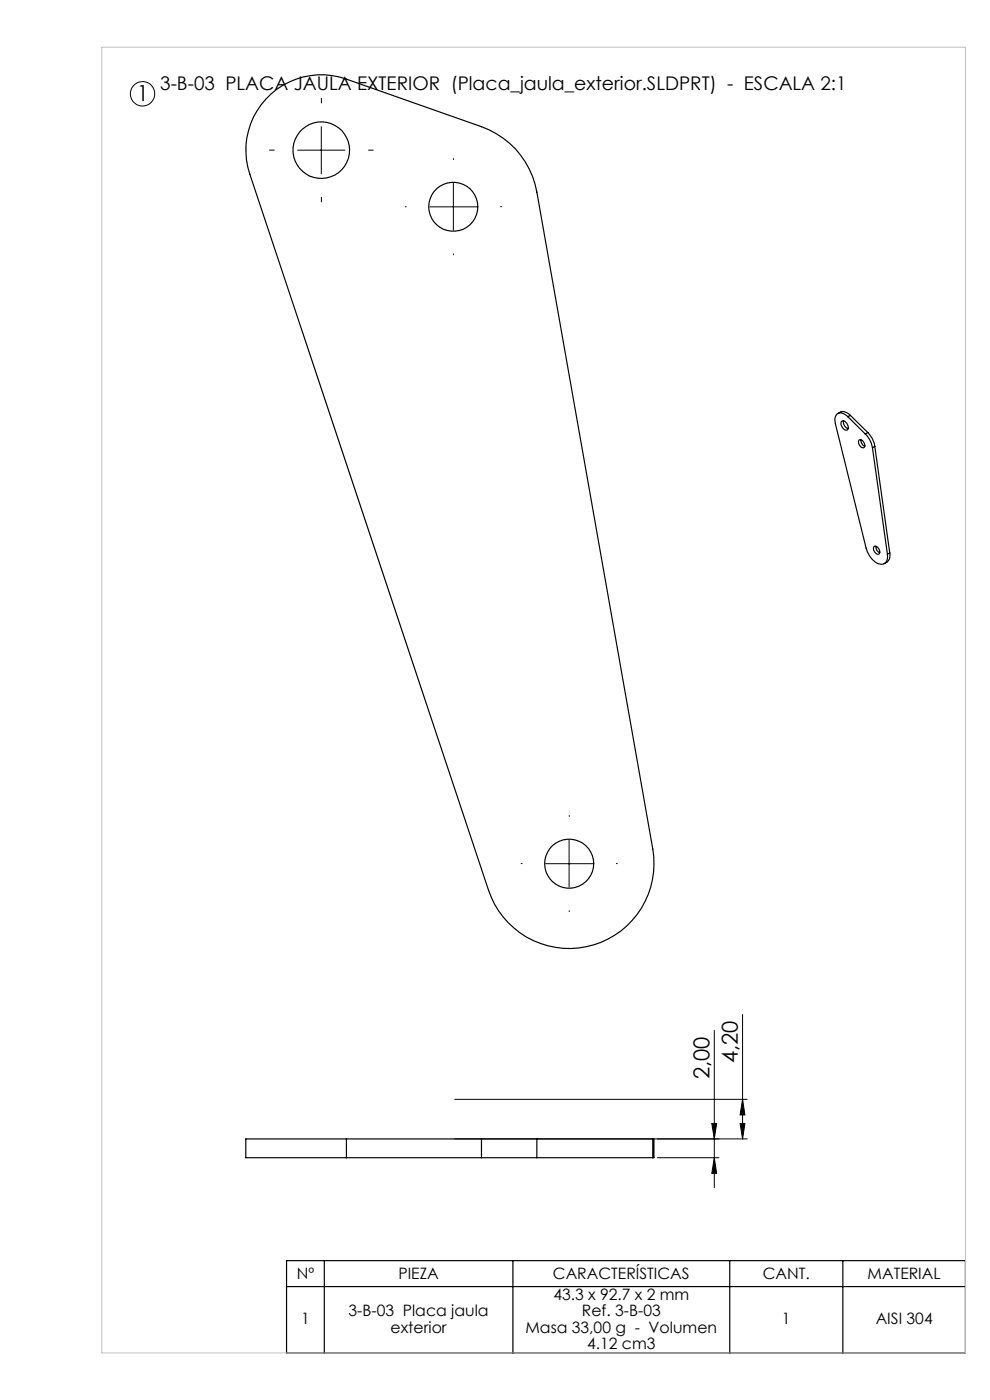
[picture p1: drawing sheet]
<svg xmlns="http://www.w3.org/2000/svg" width="210mm" height="297mm" viewBox="0 0 210 297" stroke-linecap="round" stroke-linejoin="round" font-family="sans-serif">
<g fill="none" stroke="#000" stroke-width=".21">
<path d="M63.1 31.9h10.1M68.2 26.9v10M96.2 38.9v10M91.2 43.9h9.9M120.7 178.2v10M115.7 183.2h10M151.5 218.6v33.4M157.5 215.2v26.4M96.4 233.2h62.1M151 238.3h1l-.5 3.3zM157 238.3h1l-.5 3.3zM157.5 233.2l.5 3.3h-1z"/>
<path d="M96.4 241.6h62.1M139.5 245.6h13M151.5 245.6l.5 3.3h-1z"/>
<circle cx="30.2" cy="19.9" r="2.59"/>
</g>
<g fill="none" stroke="#000" stroke-width=".25">
<path d="M56.4 21a15.9 15.9 0 0 1 17.1-4.2l28.6 10.1a17.9 17.9 0 0 1 11.8 13.8l24.6 139.4a18 18 0 0 1-13.3 20.6 18 18 0 0 1-21.6-11.8l-50.6-152a15.8 15.8 0 0 1 3.4-15.9zM177.7 87.7l.5-.2a1.92 1.92 0 0 1 2.2 .6M178.6 89.3a1.29 1.29 0 0 1 1.1 1.9 1.23 1.23 0 0 1-1.1-1.9zM178.9 89.3l.2 .9 .4 .5 .4 .2M179.8 88.4l-.3-.3a1.35 1.35 0 0 0-1.8-.4 1.35 1.35 0 0 0-.6 1.7l6.6 26.9a4.4 4.4 0 0 0 3.3 3.4 1.46 1.46 0 0 0 1.2-1.9v-.2M179.8 88.4l3.8 3.7M180.4 88.1l-.6 .3M180.4 88.1l3.7 3.7M182.2 93.4a1 1 0 0 1 1.2 1.2 .53 .53 0 0 1-.5 .4 .53 .53 0 0 1-.5-.4l-.3-.7zM182.6 93.3l.2 .9 .6 .5M183.6 92.1l.9 1.2 .6 1.7M184.1 91.8l.9 1.2 .6 1.7"/>
<path d="M184.1 91.8l-.5 .3M185.1 95l3.1 22.6M185.6 94.7l-.5 .3M185.6 94.7l3.1 22.6M185.5 115.9a1.09 1.09 0 0 1 .9 1.6 1.09 1.09 0 0 1-.9-1.6zM185.8 115.9l.1 .7 .7 .7M188.7 117.3a1.82 1.82 0 0 1-.6 2l-.5 .3M188.7 117.3l-.5 .3M73.5 241.6h-21.4v4h21.4M73.5 241.6v4M73.5 245.6h28.6M73.5 241.6h28.6"/>
<path d="M102.1 245.6h11.8M102.1 241.6h11.8M102.1 241.6v4M113.9 245.6h24.6M113.9 241.6h24.6M113.9 241.6v4M138.5 241.6h.2v4h-.2M138.5 241.6v4M60.8 267.4h144v19.6h-144zM60.8 272.9h144M68.8 267.4v19.6M108.8 267.4v19.6"/>
<path d="M154.8 267.4v19.6M178.8 267.4v19.6"/>
<circle cx="68.2" cy="31.9" r="6"/>
<circle cx="96.2" cy="43.9" r="5.2"/>
<circle cx="120.7" cy="183.2" r="5.2"/>
</g>
<path d="M58.2 31.8h-1M68.2 21.8v-1M78.2 31.8h1M96.2 33.8v-.2M68.2 41.8v1M86.2 43.8h-.2M96.2 53.8v.2M106.2 43.8h.2M120.7 173.2v-.2M110.7 183.2h-.2M120.7 193.2v.2M130.7 183.2h.2" fill="none" stroke="#000" stroke-width=".21" stroke-dasharray="15.2 1.3 1.3 1.3"/>
<path d="M21.6 10h183.2v277h-183.2z" fill="none" stroke="#c0c0c0" stroke-width=".21"/>
<g fill="#000">
<path d="M151 238.3h1l-.5 3.3zM151.5 245.6l.5 3.3h-1z"/>
<path d="M157 238.3h1l-.5 3.3zM157.5 233.2l.5 3.3h-1z"/>
</g>
<g font-size="4.7">
<text x="29" y="21.5">1</text>
<text x="156.5" y="225.6" transform="rotate(-90 156.5 225.6)">4,20</text>
<text x="150.5" y="229" transform="rotate(-90 150.5 229)">2,00</text>
</g>
<text font-size="4" x="34" y="19.1">3-B-03 PLACA JAULA EXTERIOR (Placa_jaula_exterior.SLDPRT) - ESCALA 2:1</text>
<g font-size="3.3">
<text x="63" y="271.4">Nº</text>
<text x="84.5" y="271.4">PIEZA</text>
<text x="117.3" y="271.4">CARACTERÍSTICAS</text>
<text x="117.4" y="275.7">43.3 x 92.7 x 2 mm</text>
<text x="161.8" y="271.4">CANT.</text>
<text x="184" y="271.4">MATERIAL</text>
<text x="63.9" y="280.9">1</text>
<text x="73.9" y="279.2">3-B-03 Placa jaula</text>
<text x="123.4" y="279.2">Ref. 3-B-03</text>
<text x="165.9" y="280.9">1</text>
<text x="185.8" y="280.9">AISI 304</text>
<text x="82.8" y="282.7">exterior</text>
<text x="111.5" y="282.7">Masa 33,00 g - Volumen</text>
<text x="124.5" y="286.2">4.12 cm3</text>
</g>
</svg>
